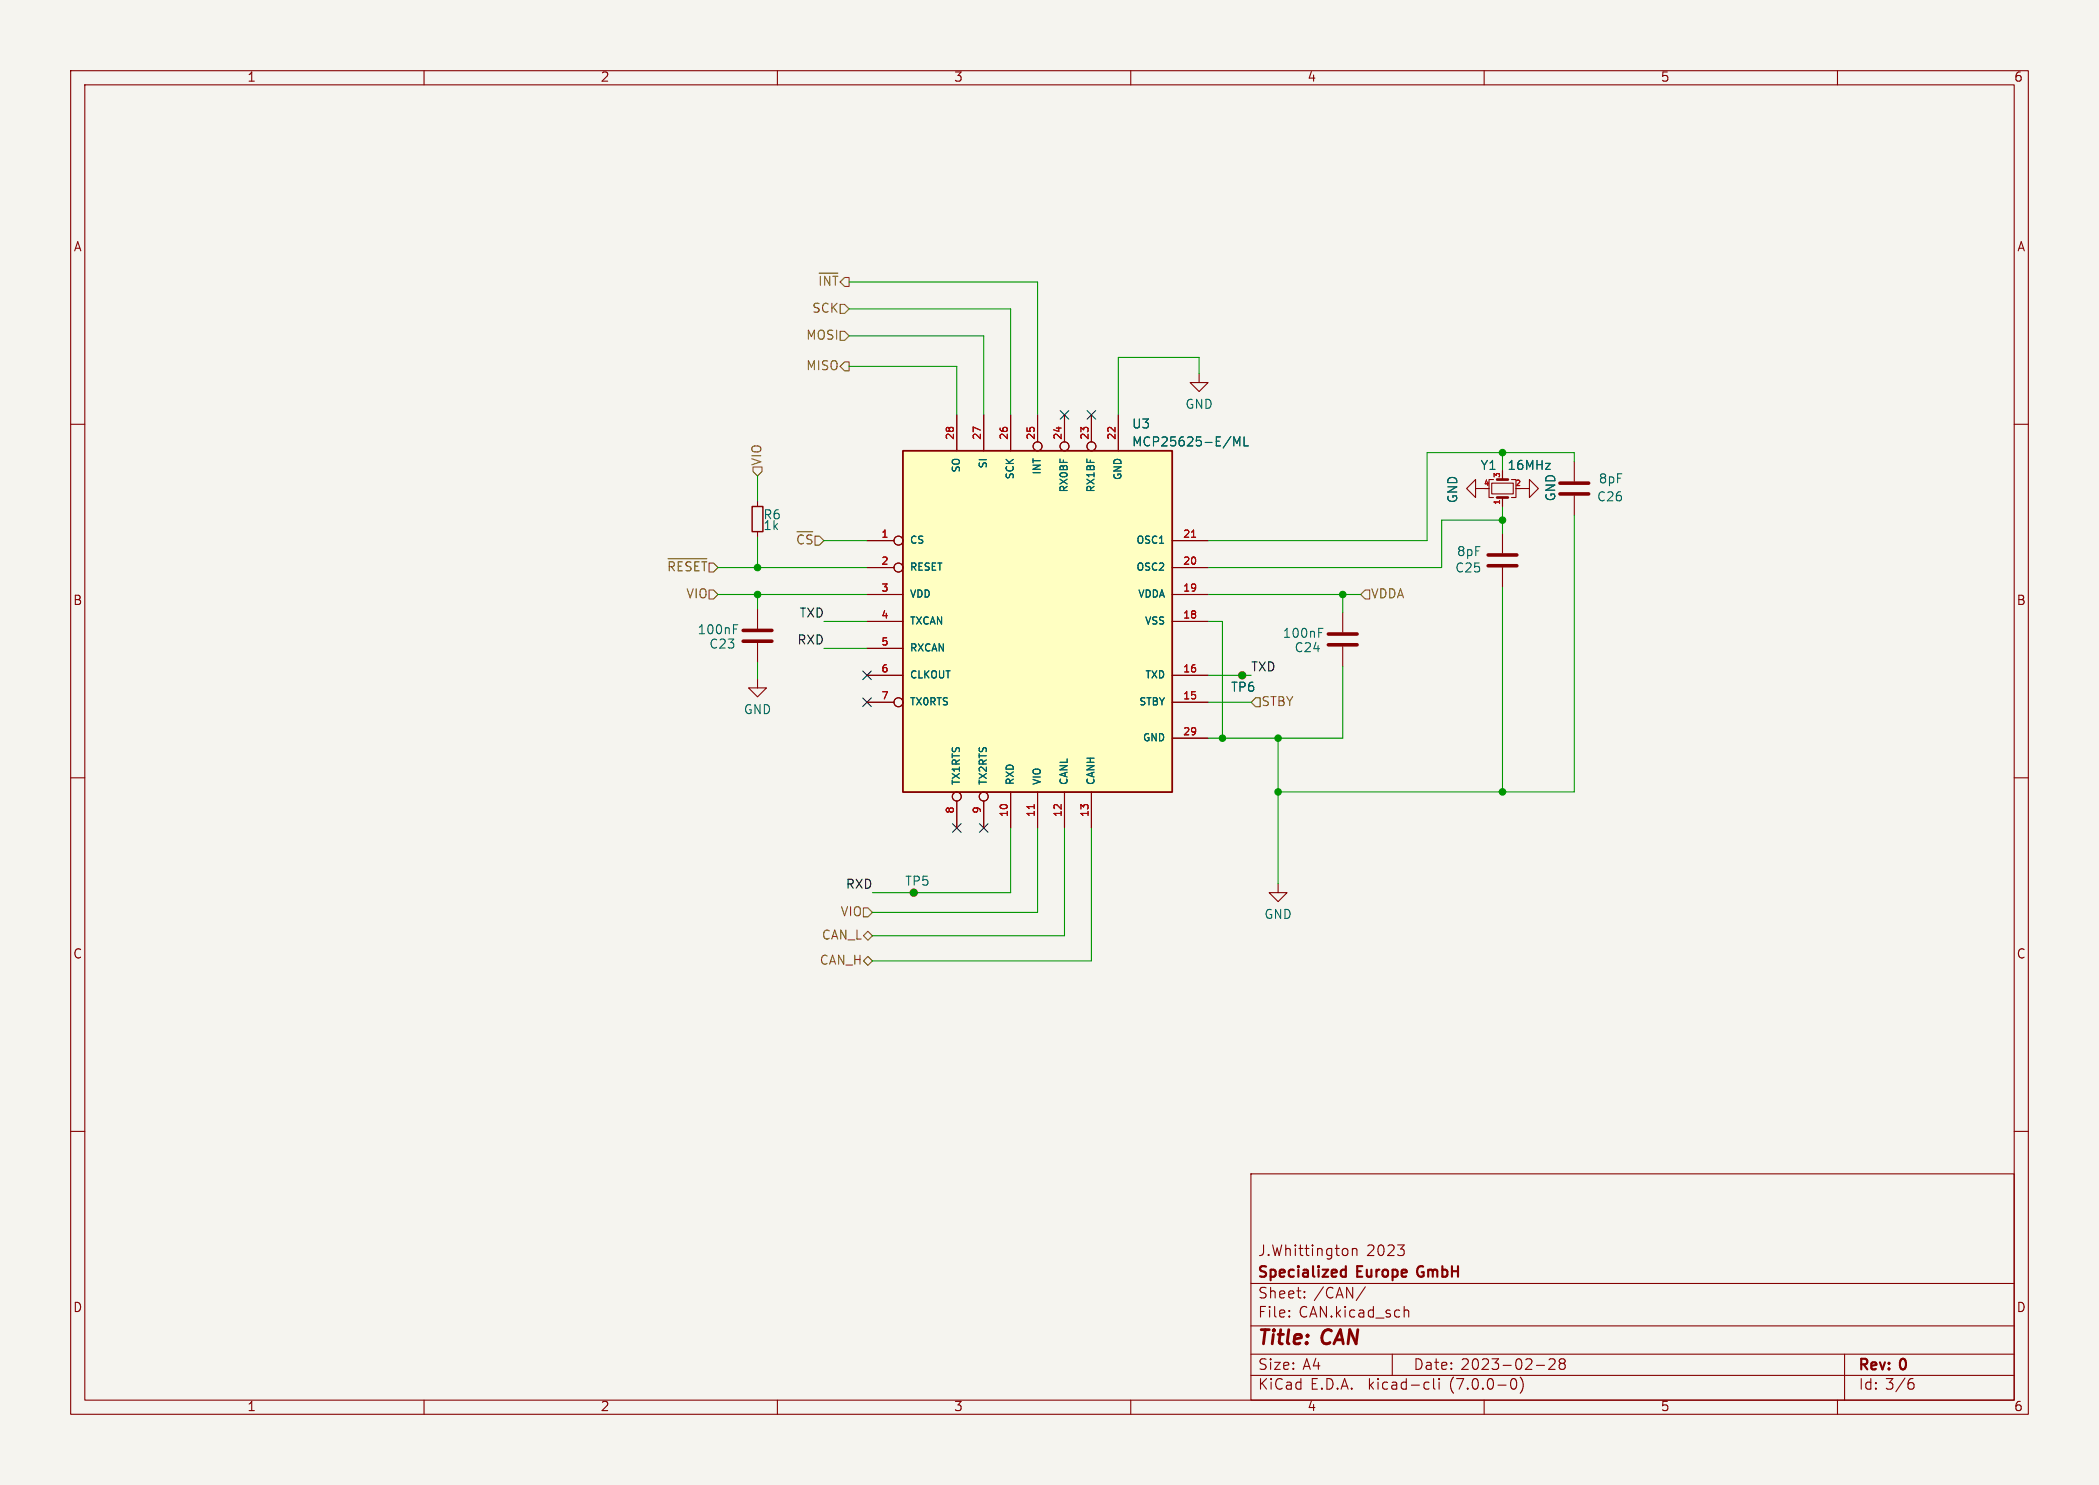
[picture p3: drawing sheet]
<svg xmlns="http://www.w3.org/2000/svg" width="297mm" height="210mm" viewBox="0 0 297 210" stroke-linecap="round" stroke-linejoin="round" font-family="sans-serif">
<path d="M0 0h297v210h-297z" fill="#f5f4ef" stroke="#f5f4ef" stroke-width=".14"/>
<g fill="none" stroke="#840000" stroke-width=".15">
<path d="M10 10h277v190h-277zM12 12h273v186h-273zM60 10v2M110 10v2M160 10v2M210 10v2M260 10v2M10 60h2M135.4 58.7v5.1M139.2 58.7v5.1M143 58.7v5.1M146.8 58.7v3.8"/>
<path d="M150.6 58.7v3.8M154.4 58.7v3.8M158.2 58.7v5.1M169.7 52.8v1.3h1.2l-1.2 1.3-1.3-1.3h1.3M285 60h2M107.2 70.9v.7M107.2 75.2v.7M122.7 76.5h3.8M165.9 76.5h5M208.8 69.1v-1.3l-1.3 1.3 1.3 1.3v-1.3h1.3M211.1 68.3h3v1.6h-3zM211.3 67.8h-.6v2.6h.6"/>
<path d="M212.6 66.5v1.3M212.6 70.4v1.2M212.6 75.4v2.8M213.9 67.8h.6v2.6h-.6M215.1 69.1h1.3v-1.3l1.3 1.3-1.3 1.3v-1.3M222.8 65.3v2.8M222.8 70.1v2.8M107.2 96v1.3h1.3l-1.3 1.3-1.3-1.3h1.3M107.2 86.1v2.8M107.2 90.9v2.8M122.7 99.3h3.8M122.7 95.5h5.1"/>
<path d="M122.7 87.9h5.1M122.7 84.1h5.1M122.7 80.3h3.8M122.7 91.7h5.1M165.9 99.3h5M165.9 95.5h5M165.9 87.9h5M165.9 84.1h5M165.9 80.3h5M175.8 95.5h.1M190 86.6v2.8M190 91.4v2.8"/>
<path d="M212.6 80.3v2.8M10 110h2M135.4 113.3v3.8M139.2 113.3v3.8M143 112v5.1M146.8 112v5.1M150.6 112v5.1M154.4 112v5.1M165.9 104.4h5M285 110h2M129.3 126.2h.1M180.8 125v1.2h1.3l-1.3 1.3-1.2-1.3h1.2"/>
<path d="M10 160h2M285 160h2M177 166h108v32h-108zM190.6 176.7l.1 .1-.1 .6M191.4 176.6v1M191.4 176.7a.37 .37 0 0 1 .6 .1v.8M197.8 176.1h.9l-.5 .5M198.6 176.8l.1 .1-.1 .5M60 198v2M110 198v2M160 198v2M177 194.5h108"/>
<path d="M177 191.5h108M177 187.5h108M177 181.5h108M182.4 186.1l.1 .1-.1 .1M182.4 185.3l.1 .1-.1 .1M184.6 183.4v.1v.1M184.6 182.6v.1v.1M193.2 182l-1.3 1.9M197 191.5v3M198.7 184.8v1.5M198.7 185.4a.37 .37 0 0 1 .6 .1v.8M201.8 195.5h.4"/>
<path d="M202.2 196.4l-.4 .1M202.8 195v1.2l.3 .3M203.6 195v.1M203.6 195.5v1M203.6 195h.1l-.1 .1M210 198v2M214 195a.36 .36 0 0 1 .5 .2 .77 .77 0 0 1-.4 1.3 1 1 0 0 1-.1-1.5zM215.2 194.8a1.74 1.74 0 0 1-.1 2.2M217.4 193.1h1.1M219.2 192.3l.2-.1h.5a.41 .41 0 0 1 .1 .6l-.9 .9h.9M220.9 192.8l-.1-.1a.31 .31 0 0 1-.2-.3 .31 .31 0 0 1 .3-.2h.4a.31 .31 0 0 1 .2 .4 .31 .31 0 0 1-.3 .2M220.9 192.8l-.3 .3 .1 .4 .2 .2h.3l.3-.3-.1-.5-.2-.1"/>
<path d="M220.9 192.8h.3M260 198v2M261 191.5v6.5M270.3 195.5h.2l.3 .3v.5l-.3 .2h-.2M270.4 195h-.1"/>
<circle cx="127.1" cy="76.5" r=".63"/>
<circle cx="146.8" cy="63.1" r=".63"/>
<circle cx="150.6" cy="63.1" r=".63"/>
<circle cx="154.4" cy="63.1" r=".63"/>
<circle cx="127.1" cy="80.3" r=".63"/>
<circle cx="127.1" cy="99.3" r=".63"/>
<circle cx="175.8" cy="95.5" r=".51"/>
<circle cx="135.4" cy="112.6" r=".63"/>
<circle cx="139.2" cy="112.6" r=".63"/>
<circle cx="129.3" cy="126.2" r=".51"/>
</g>
<path d="M189.9 179.6h.1h.4M190.4 179.1v1.5M189.9 180.5l.1 .1 .4-.1" fill="none" stroke="#840000" stroke-width=".3"/>
<path d="M210.6 78.5h4M220.7 68.3h4.1M220.7 69.9h4.1M105.2 89.2h4M105.2 90.7h4M188 89.7h4M188 91.2h4M210.6 80h4" fill="none" stroke="#840000" stroke-width=".51"/>
<path d="M174.6 63.1v-1.3l.4 .9 .4-.9v1.3M176 61.8v1.3h.6M103.8 88.4h.6M186.6 88.9h.6" fill="none" stroke="#006464" stroke-width=".15"/>
<path d="M127.8 63.8h38.1v48.2h-38.1z" fill="#ffffc2" stroke="#ffffc2" stroke-width=".14"/>
<path d="M127.8 63.8h38.1v48.2h-38.1z" fill="none" stroke="#840000" stroke-width=".25"/>
<path d="M168.6 76h.6M146.3 113.8v.6" fill="none" stroke="#a90000" stroke-width=".15"/>
<path d="M211.8 70.4h1.6M211.8 67.8h1.6" fill="none" stroke="#840000" stroke-width=".38"/>
<path d="M106.4 71.6h1.5v3.6h-1.5z" fill="none" stroke="#840000" stroke-width=".2"/>
<g fill="none" stroke="#725600" stroke-width=".15">
<path d="M115.9 38.6h2.7M116.1 39.1v1.2M117.4 39.1v1.2l-.7-1.2v1.2M117.8 39.1h.8M118.2 39.1v1.2M119.5 39.2h.6v1.3h-.6l-.6-.6zM118.9 46.9h.6l.6 .6-.6 .6h-.6zM118.9 43.1h.6l.6 .6-.6 .6h-.6zM119.5 51.2h.6v1.3h-.6l-.6-.7zM94.5 79h5.5M95.4 79.9l-.1-.4h-.6v1.2M96.6 79.5h-.6v1.2"/>
<path d="M97.8 79.5h-.5l-.2 .1v.2M98.9 79.5h-.6v1.2M99.3 79.5h.7M99.7 79.5v1.2M100.3 79.6h.7l.6 .7-.6 .6h-.7zM106.6 66h1.2v.7l-.6 .6-.6-.6zM112.8 75.2h2.2M113.7 75.8l-.1-.1a.49 .49 0 0 0-.5 0 .49 .49 0 0 0-.2 .5M114.9 75.7h-.5l-.2 .1v.2M115.3 75.8h.7l.6 .7-.6 .6h-.7zM100.3 83.4h.7l.6 .7-.6 .6h-.7zM177.7 98.7h.6v1.2h-.6l-.7-.6z"/>
<path d="M193.2 83.4h.6v1.3h-.6l-.7-.6zM122.2 132.3l.6-.6 .6 .6-.6 .7zM122.2 135.9l.6-.6 .6 .6-.6 .6zM122.2 128.4h.6l.6 .6-.6 .7h-.6z"/>
</g>
<g fill="none" stroke="#009600" stroke-width=".15">
<path d="M120.1 39.9h26.7v18.8M120.1 51.8h15.3v6.9M120.1 43.7h22.9v15M120.1 47.5h19.1v11.2M169.7 52.8v-2.3h-11.5v8.2M107.2 67.3v3.6M107.2 75.9v4.4M116.6 76.5h6.1M212.6 64v2.5M212.6 71.6v3.8M212.6 73.6h-8.6v6.7h-33.1M222.8 65.3v-1.3h-20.9v12.5h-31"/>
<path d="M222.8 72.9v39.1h-42M101.6 84.1h21.1M101.6 80.3h21.1M107.2 84.1v2M107.2 93.7v2.3M116.6 87.9h6.1M116.6 91.7h6.1M170.9 87.9h2.1v16.5M170.9 95.5h6.1M170.9 84.1h21.6M170.9 99.3h6.1M190 94.2v10.2h-19.1"/>
<path d="M190 84.1v2.5M212.6 83.1v28.9M143 117.1v9.1h-19.6M146.8 117.1v11.9h-23.4M150.6 117.1v15.2h-27.2M154.4 117.1v18.8h-31M180.8 104.4v20.6"/>
</g>
<path d="M150 58.1l1.2 1.2M151.2 58.1l-1.2 1.2M153.8 58.1l1.2 1.2M155 58.1l-1.2 1.2M122.1 94.9l1.2 1.2M122.1 98.7l1.2 1.2M123.3 94.9l-1.2 1.2M123.3 98.7l-1.2 1.2M134.8 116.5l1.2 1.2M136 116.5l-1.2 1.2M138.6 116.5l1.2 1.2M139.8 116.5l-1.2 1.2" fill="none" stroke="#000084" stroke-width=".15"/>
<g fill="#009600" stroke="#009600" stroke-width=".15">
<circle cx="107.2" cy="80.3" r=".46"/>
<circle cx="107.2" cy="84.1" r=".46"/>
<circle cx="180.8" cy="104.4" r=".46"/>
<circle cx="180.8" cy="112" r=".46"/>
<circle cx="173" cy="104.4" r=".46"/>
<circle cx="212.6" cy="64" r=".46"/>
<circle cx="175.8" cy="95.5" r=".46"/>
<circle cx="212.6" cy="73.6" r=".46"/>
<circle cx="190" cy="84.1" r=".46"/>
<circle cx="212.6" cy="112" r=".46"/>
<circle cx="129.3" cy="126.2" r=".46"/>
</g>
<g font-size="2.8" fill="#840000">
<text x="178" y="190.8">Title:</text>
<text x="187.1" y="190.8">CAN</text>
</g>
<g font-size="2.1" fill="#840000">
<text x="178" y="177.9">J.Whittington</text>
<text x="193.3" y="177.9">2023</text>
<text x="178" y="183.9">Sheet:</text>
<text x="178" y="181.1">Specialized</text>
<text x="185.9" y="183.9">/CAN/</text>
<text x="192.1" y="181.1">Europe</text>
<text x="201.1" y="181.1">GmbH</text>
<text x="178" y="186.6">File:</text>
<text x="183.8" y="186.6">CAN.kicad_sch</text>
<text x="178" y="196.8">KiCad</text>
<text x="178" y="194">Size:</text>
<text x="184.3" y="194">A4</text>
<text x="185.4" y="196.8">E.D.A.</text>
<text x="193.7" y="196.8">kicad-cli</text>
<text x="200" y="194">Date:</text>
<text x="205.2" y="196.8">(7.0.0-0)</text>
<text x="206.7" y="194">2023-02-28</text>
<text x="263" y="194.2">Rev:</text>
<text x="263" y="196.8">Id: 3/6</text>
<text x="269" y="194.2">0</text>
</g>
<g font-size="1.8" fill="#840000">
<text x="35" y="11.8">1</text>
<text x="85" y="11.8">2</text>
<text x="135" y="11.8">3</text>
<text x="185" y="11.8">4</text>
<text x="235" y="11.8">5</text>
<text x="285" y="11.8">6</text>
<text x="10.4" y="35.8">A</text>
<text x="285.4" y="35.8">A</text>
<text x="10.3" y="85.8">B</text>
<text x="285.3" y="85.8">B</text>
<text x="10.3" y="135.8">C</text>
<text x="285.3" y="135.8">C</text>
<text x="10.3" y="185.8">D</text>
<text x="285.3" y="185.8">D</text>
<text x="35" y="199.8">1</text>
<text x="85" y="199.8">2</text>
<text x="135" y="199.8">3</text>
<text x="185" y="199.8">4</text>
<text x="235" y="199.8">5</text>
<text x="285" y="199.8">6</text>
</g>
<g font-size="1.8" fill="#725600">
<text x="114.8" y="44.5">SCK</text>
<text x="114" y="48.3">MOSI</text>
<text x="114" y="52.6">MISO</text>
<text x="108" y="65.8" transform="rotate(-90 108 65.8)">VIO</text>
<text x="112.5" y="77.9">~{CS}</text>
<text x="94.3" y="81.7">~{RESET}</text>
<text x="97" y="84.9">VIO</text>
<text x="194" y="84.9">VDDA</text>
<text x="178.5" y="100.1">STBY</text>
<text x="118.8" y="129.9">VIO</text>
<text x="115.9" y="136.7">CAN_H</text>
<text x="116.2" y="133.2">CAN_L</text>
</g>
<g font-size="1.8" fill="#006464">
<text x="167.7" y="58.1">GND</text>
<text x="160.1" y="63.4">MCP25625-E/ML</text>
<text x="160.1" y="60.9">U3</text>
<text x="206.5" y="71.2" transform="rotate(-90 206.5 71.2)">GND</text>
<text x="209.4" y="66.7">Y1</text>
<text x="213.2" y="66.7">16MHz</text>
<text x="220.4" y="71" transform="rotate(-90 220.4 71)">GND</text>
<text x="225.9" y="71.2">C26</text>
<text x="226.2" y="68.6">8pF</text>
<text x="108" y="73.7">R6</text>
<text x="108" y="75.2">1k</text>
<text x="205.9" y="81.2">C25</text>
<text x="206.1" y="78.9">8pF</text>
<text x="98.6" y="90">100nF</text>
<text x="100.3" y="92">C23</text>
<text x="181.5" y="90.5">100nF</text>
<text x="183.1" y="92.5">C24</text>
<text x="105.2" y="101.3">GND</text>
<text x="174.1" y="98.1">TP6</text>
<text x="128" y="125.5">TP5</text>
<text x="178.8" y="130.2">GND</text>
</g>
<g font-size="1.8" fill="#0f0f0f">
<text x="113" y="87.5">TXD</text>
<text x="112.7" y="91.3">RXD</text>
<text x="177" y="95.2">TXD</text>
<text x="119.6" y="125.9">RXD</text>
</g>
<g font-size="1.4" fill="#a90000">
<text x="135.1" y="62.3" transform="rotate(-90 135.1 62.3)">28</text>
<text x="138.9" y="62.3" transform="rotate(-90 138.9 62.3)">27</text>
<text x="142.7" y="62.3" transform="rotate(-90 142.7 62.3)">26</text>
<text x="146.6" y="62.3" transform="rotate(-90 146.6 62.3)">25</text>
<text x="150.4" y="62.3" transform="rotate(-90 150.4 62.3)">24</text>
<text x="154.2" y="62.3" transform="rotate(-90 154.2 62.3)">23</text>
<text x="158" y="62.3" transform="rotate(-90 158 62.3)">22</text>
<text x="124.6" y="76.2">1</text>
<text x="167.3" y="76.2">21</text>
<text x="124.6" y="80">2</text>
<text x="124.6" y="83.8">3</text>
<text x="167.3" y="83.8">19</text>
<text x="167.3" y="80">20</text>
<text x="124.6" y="87.6">4</text>
<text x="167.3" y="87.6">18</text>
<text x="124.6" y="91.4">5</text>
<text x="124.6" y="95.3">6</text>
<text x="167.3" y="95.3">16</text>
<text x="124.6" y="99.1">7</text>
<text x="167.3" y="99.1">15</text>
<text x="167.3" y="104.1">29</text>
<text x="135.1" y="115.1" transform="rotate(-90 135.1 115.1)">8</text>
<text x="138.9" y="115.1" transform="rotate(-90 138.9 115.1)">9</text>
<text x="142.7" y="115.6" transform="rotate(-90 142.7 115.6)">10</text>
<text x="146.6" y="115.6" transform="rotate(-90 146.6 115.6)">11</text>
<text x="150.4" y="115.6" transform="rotate(-90 150.4 115.6)">12</text>
<text x="154.2" y="115.6" transform="rotate(-90 154.2 115.6)">13</text>
</g>
<g font-size="1.4" fill="#006464">
<text x="136.1" y="67" transform="rotate(-90 136.1 67)">SO</text>
<text x="139.9" y="66.4" transform="rotate(-90 139.9 66.4)">SI</text>
<text x="143.7" y="67.9" transform="rotate(-90 143.7 67.9)">SCK</text>
<text x="147.5" y="67.3" transform="rotate(-90 147.5 67.3)">INT</text>
<text x="151.3" y="69.8" transform="rotate(-90 151.3 69.8)">RX0BF</text>
<text x="155.1" y="69.8" transform="rotate(-90 155.1 69.8)">RX1BF</text>
<text x="158.9" y="68" transform="rotate(-90 158.9 68)">GND</text>
<text x="128.8" y="77.2">CS</text>
<text x="160.7" y="77.2">OSC1</text>
<text x="128.8" y="81">RESET</text>
<text x="160.7" y="81">OSC2</text>
<text x="128.8" y="84.8">VDD</text>
<text x="128.8" y="88.6">TXCAN</text>
<text x="160.9" y="84.8">VDDA</text>
<text x="161.9" y="88.6">VSS</text>
<text x="128.8" y="92.4">RXCAN</text>
<text x="128.8" y="96.2">CLKOUT</text>
<text x="128.8" y="100">TX0RTS</text>
<text x="161" y="100">STBY</text>
<text x="161.9" y="96.2">TXD</text>
<text x="161.6" y="105.1">GND</text>
<text x="136.1" y="111" transform="rotate(-90 136.1 111)">TX1RTS</text>
<text x="139.9" y="111" transform="rotate(-90 139.9 111)">TX2RTS</text>
<text x="143.7" y="111" transform="rotate(-90 143.7 111)">RXD</text>
<text x="147.5" y="111" transform="rotate(-90 147.5 111)">VIO</text>
<text x="151.3" y="111" transform="rotate(-90 151.3 111)">CANL</text>
<text x="155.1" y="111" transform="rotate(-90 155.1 111)">CANH</text>
</g>
<g font-size="1.1" fill="#a90000">
<text x="209.9" y="68.8">4</text>
<text x="212.3" y="71.5" transform="rotate(-90 212.3 71.5)">1</text>
<text x="212.3" y="67.7" transform="rotate(-90 212.3 67.7)">3</text>
<text x="214.3" y="68.8">2</text>
</g>
</svg>
